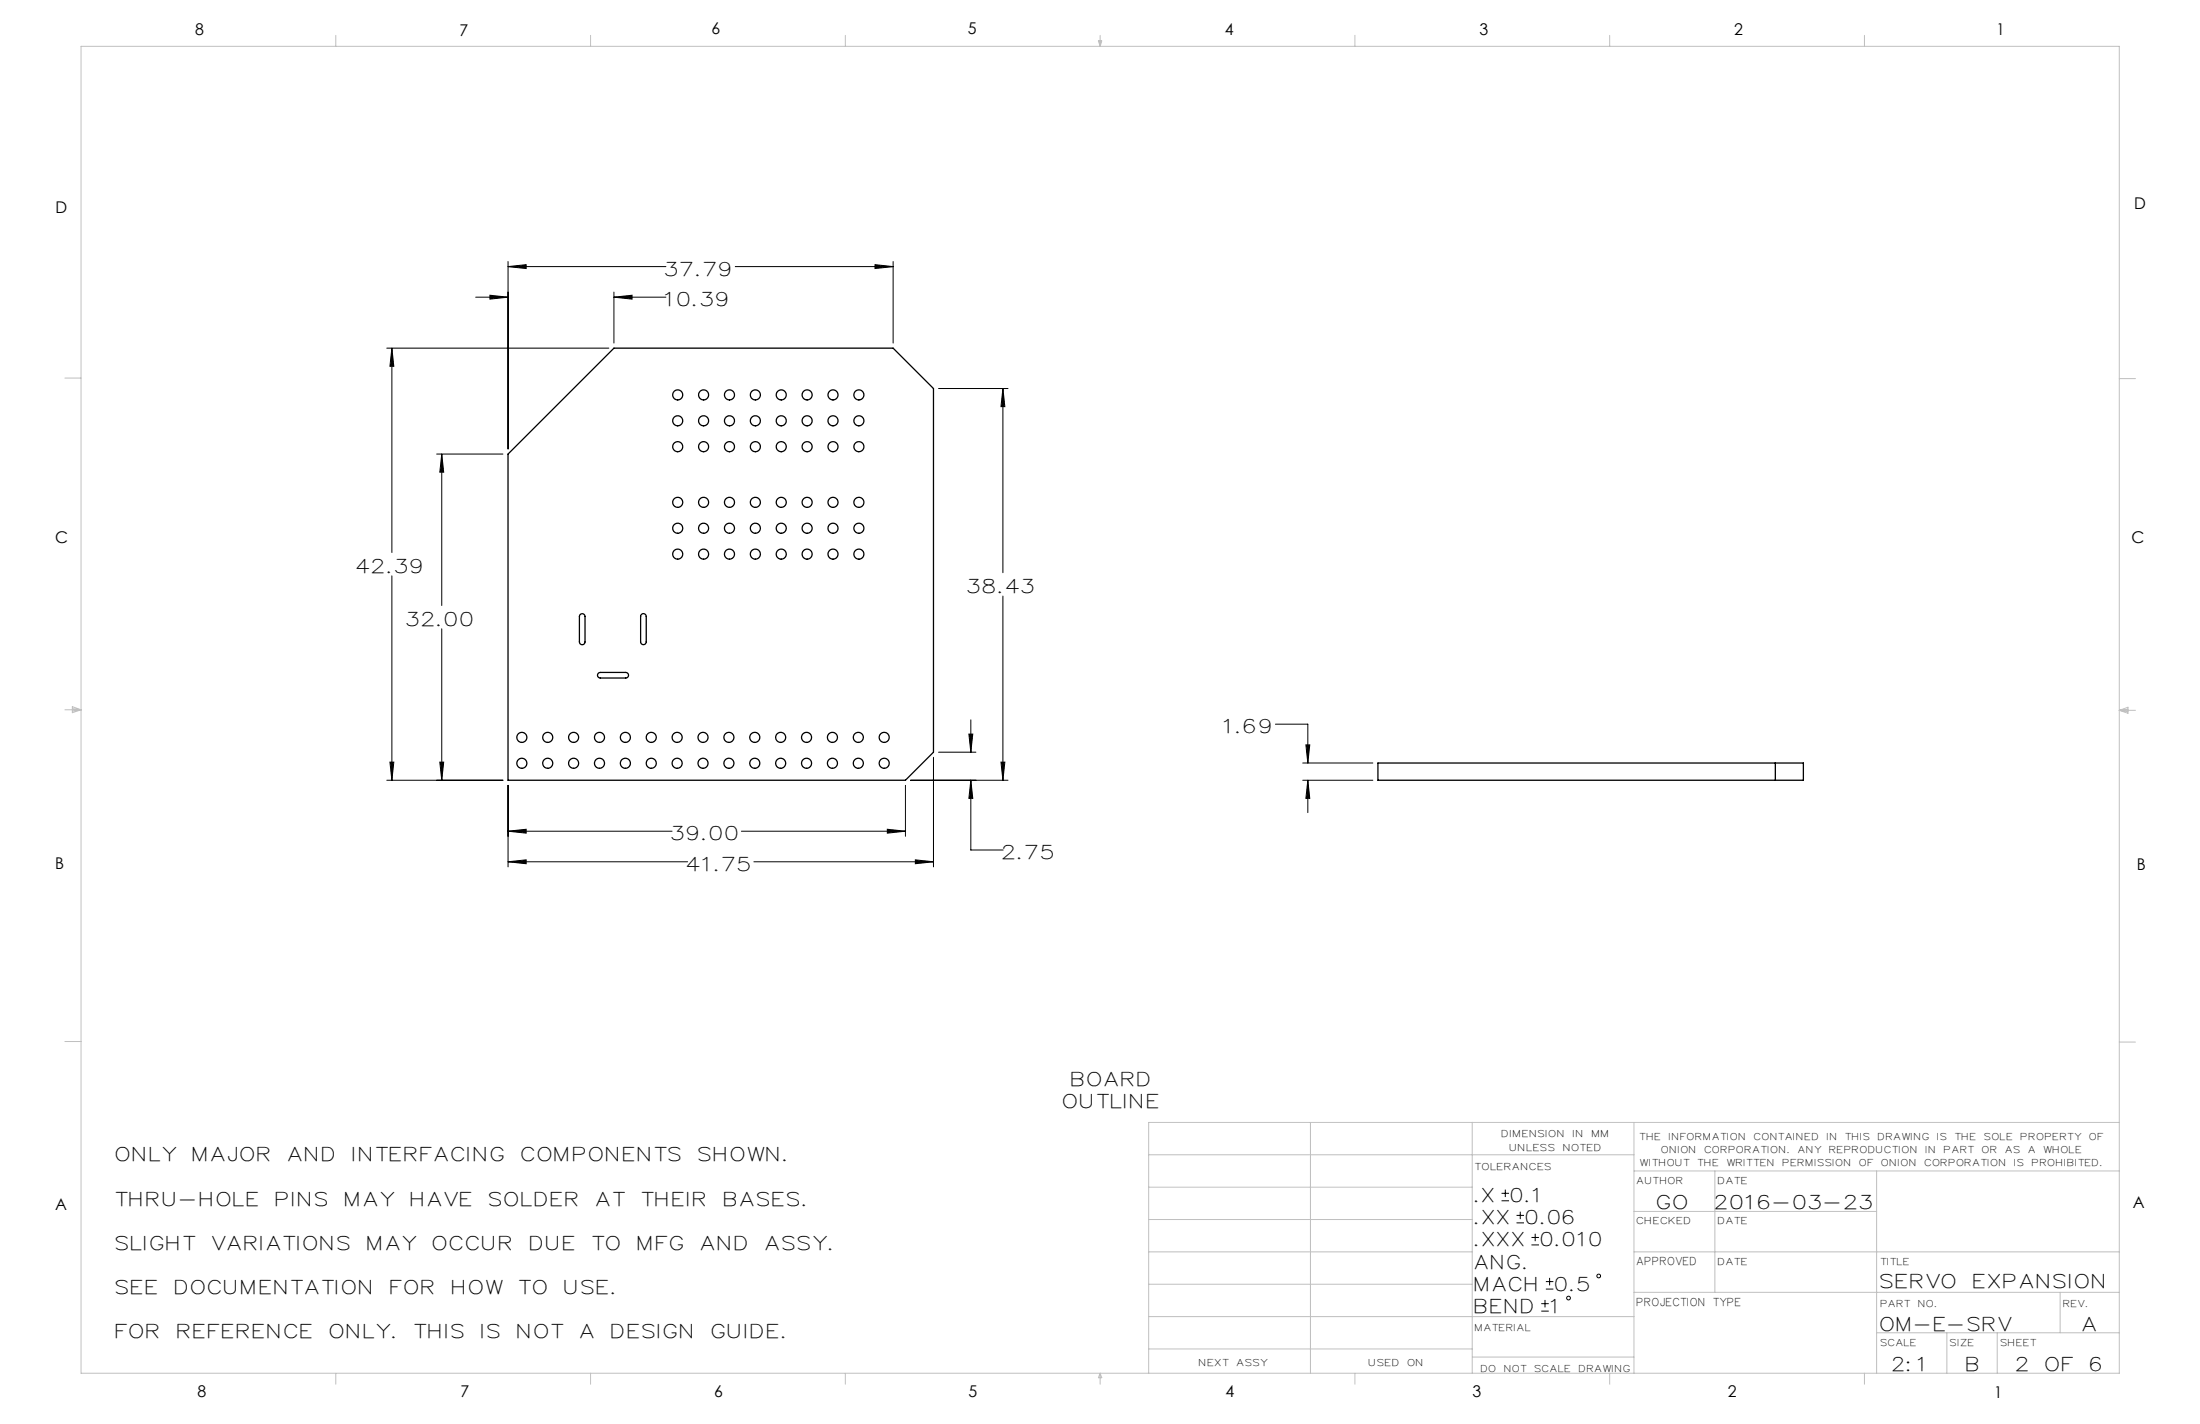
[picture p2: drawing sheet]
<svg xmlns="http://www.w3.org/2000/svg" width="432mm" height="279mm" viewBox="0 0 432 279" stroke-linecap="round" stroke-linejoin="round" font-family="sans-serif">
<g fill="none" stroke="#000" stroke-width=".2">
<path d="M93.4 58.3h6.3M96.2 57.9l3.5 .4-3.5 .4zM99.7 52.3l3.6-.4v.8zM99.7 51.3v36.8M99.7 52.3h31M120.5 58.3l3.6-.4v.8zM120.5 57.3v10M120.5 58.3h10.2M144.3 52.3h31M171.7 51.9l3.6 .4-3.6 .4zM175.3 51.3v16M75.9 68.3h43.6"/>
<path d="M76.9 68.3l.4 3.6h-.8zM76.9 68.3v40.1M184.2 76.2h13.6M196.8 76.2l.4 3.6h-.7zM196.8 76.2v36.2M85.7 89.1h13M86.7 89.1l.4 3.5h-.8zM86.7 89.1v29.7M76.9 113v40.1M196.8 117v36.1M86.7 123.4v29.7M75.9 153.1h22.8"/>
<path d="M76.5 149.5h.8l-.4 3.6zM86.3 149.5h.8l-.4 3.6zM99.7 154.1v16M177.7 154.1v10M178.7 153.1h19.1M183.2 148.6v21.5M184.2 147.6h7.3M190.2 144h.7l-.4 3.6zM190.5 153.1l.4 3.5h-.7zM190.5 153.1v13.7h6.4M190.5 141.2v6.4M196.5 149.5h.7l-.4 3.6z"/>
<path d="M250.3 142.1h6.4v7.6M255.7 153.1h13.8M255.7 149.7h13.8M256.3 146.2h.8l-.4 3.5zM256.7 153.1l.4 3.5h-.8zM256.7 153.1v6.3M99.7 169.1l3.6-.4v.8zM99.7 163.1l3.6-.4v.8zM99.7 169.1h35.3M99.7 163.1h32.2M145.5 163.1h32.2M148 169.1h35.2"/>
<path d="M174.2 162.7l3.5 .4-3.5 .4zM179.7 168.7l3.5 .4-3.5 .4zM294.7 235.6h1.5M294.7 234.1h1.5M295.4 233.4v1.5M297.7 239.9h1.4M297.7 238.5h1.4M298.4 237.7v1.5M300.6 244.3h1.5M300.6 242.8h1.5M301.3 242.1v1.4M302.5 257.3h1.5"/>
<path d="M302.5 255.8h1.5M303.2 255.1v1.4M303.4 252.9h1.5M303.4 251.5h1.5M304.1 250.7v1.5"/>
<circle cx="307.9" cy="254.7" r=".37"/>
<circle cx="313.8" cy="250.4" r=".37"/>
</g>
<g fill="none" stroke="#c0c0c0" stroke-width=".2">
<path d="M15.9 9.1h400.1v260.3h-400.1zM65.9 6.9v2.2M115.9 6.9v2.2M165.9 6.9v2.2M215.6 8h.6l-.3 1.1zM215.7 8l.2 1.1M215.9 6.9v2.2M216 8l-.1 1.1M265.9 6.9v2.2M315.9 6.9v2.2M365.9 6.9v2.2M12.7 74.2h3.2"/>
<path d="M416 74.3h3.1M12.7 139.3h3.2M14.2 139l1.7 .3M14.2 138.7l1.7 .6-1.7 .5zM15.9 139.3l-1.7 .2M416 139.4h3.1M416 139.4l1.7-.6v1.1zM416 139.4l1.7 .2M417.7 139.1l-1.7 .3M12.7 204.4h3.2M416 204.5h3.1M225.5 226.6h95.2"/>
<path d="M225.5 239.3h63.5M225.5 232.9h63.5M257.2 220.2v49.2M289 220.2v49.2M320.7 220.2v49.2M320.7 237.7h47.6M320.7 229.8h95.3M336.6 229.8v23.8M368.3 229.8v39.6M416 220.2h-190.5v49.2M225.5 258.3h95.2M225.5 245.6h63.5"/>
<path d="M225.5 252h63.5M320.7 253.6h95.3M320.7 245.6h95.3M404.3 253.6v7.9M65.9 269.4v2.2M115.9 269.4v2.2M165.9 269.4v2.2M215.9 269.4v2.2M215.9 269.4l.3 .9h-.6zM225.5 264.7h63.5M265.9 269.4v2.2M289 266.3h31.7"/>
<path d="M315.9 269.4v2.2M365.9 269.4v2.2M368.3 261.5h47.7M382.1 261.5v7.9M392 261.5v7.9"/>
</g>
<path d="M99.7 169.1l3.6-.4v.8zM179.7 168.7l3.5 .4-3.5 .4zM76.9 68.3l.4 3.6h-.8zM76.5 149.5h.8l-.4 3.6zM86.3 149.5h.8l-.4 3.6zM86.7 89.1l.4 3.5h-.8zM96.2 57.9l3.5 .4-3.5 .4zM120.5 58.3l3.6-.4v.8zM99.7 52.3l3.6-.4v.8zM171.7 51.9l3.6 .4-3.6 .4zM99.7 163.1l3.6-.4v.8zM174.2 162.7l3.5 .4-3.5 .4zM190.5 153.1l.4 3.5h-.7zM190.2 144h.7l-.4 3.6zM196.5 149.5h.7l-.4 3.6zM196.8 76.2l.4 3.6h-.7zM256.3 146.2h.8l-.4 3.5zM256.7 153.1l.4 3.5h-.8z" fill="#000"/>
<g fill="none" stroke="#000" stroke-width=".25">
<path d="M99.7 89.1l20.8-20.8h54.8l7.9 7.9v71.4l-5.5 5.5h-78zM113.9 120.6a.55 .55 0 0 1 .6-.2 .55 .55 0 0 1 .3 .6v5a.55 .55 0 0 1-.5 .5 .55 .55 0 0 1-.6-.5v-5zM117.4 132.1l.4-.2h5a.55 .55 0 0 1 .6 .6 .55 .55 0 0 1-.6 .5h-5a.55 .55 0 0 1-.5-.3 .55 .55 0 0 1 .1-.6zM125.9 120.6a.55 .55 0 0 1 .6-.2 .55 .55 0 0 1 .3 .5v5a.55 .55 0 0 1-.5 .6 .55 .55 0 0 1-.6-.6v-5zM270.5 149.7h83.5v3.4h-83.5zM348.5 149.7v3.4"/>
<circle cx="133" cy="77.5" r=".99"/>
<circle cx="138.1" cy="77.5" r=".99"/>
<circle cx="143.2" cy="77.5" r=".99"/>
<circle cx="148.3" cy="77.5" r=".99"/>
<circle cx="153.3" cy="77.5" r=".99"/>
<circle cx="158.4" cy="77.5" r=".99"/>
<circle cx="163.5" cy="77.5" r=".99"/>
<circle cx="168.6" cy="77.5" r=".99"/>
<circle cx="133" cy="82.6" r=".99"/>
<circle cx="133" cy="98.6" r=".99"/>
<circle cx="133" cy="87.6" r=".99"/>
<circle cx="138.1" cy="82.6" r=".99"/>
<circle cx="138.1" cy="98.6" r=".99"/>
<circle cx="138.1" cy="87.6" r=".99"/>
<circle cx="143.2" cy="87.6" r=".99"/>
<circle cx="143.2" cy="82.6" r=".99"/>
<circle cx="143.2" cy="98.6" r=".99"/>
<circle cx="148.3" cy="82.6" r=".99"/>
<circle cx="148.3" cy="98.6" r=".99"/>
<circle cx="148.3" cy="87.6" r=".99"/>
<circle cx="153.3" cy="82.6" r=".99"/>
<circle cx="153.3" cy="98.6" r=".99"/>
<circle cx="153.3" cy="87.6" r=".99"/>
<circle cx="158.4" cy="82.6" r=".99"/>
<circle cx="158.4" cy="98.6" r=".99"/>
<circle cx="158.4" cy="87.6" r=".99"/>
<circle cx="163.5" cy="82.6" r=".99"/>
<circle cx="163.5" cy="87.6" r=".99"/>
<circle cx="163.5" cy="98.6" r=".99"/>
<circle cx="168.6" cy="87.6" r=".99"/>
<circle cx="168.6" cy="82.6" r=".99"/>
<circle cx="168.6" cy="98.6" r=".99"/>
<circle cx="133" cy="108.7" r=".99"/>
<circle cx="133" cy="103.6" r=".99"/>
<circle cx="138.1" cy="103.6" r=".99"/>
<circle cx="138.1" cy="108.7" r=".99"/>
<circle cx="143.2" cy="108.7" r=".99"/>
<circle cx="143.2" cy="103.6" r=".99"/>
<circle cx="148.3" cy="103.6" r=".99"/>
<circle cx="148.3" cy="108.7" r=".99"/>
<circle cx="153.3" cy="103.6" r=".99"/>
<circle cx="153.3" cy="108.7" r=".99"/>
<circle cx="158.4" cy="108.7" r=".99"/>
<circle cx="158.4" cy="103.6" r=".99"/>
<circle cx="163.5" cy="108.7" r=".99"/>
<circle cx="163.5" cy="103.6" r=".99"/>
<circle cx="168.6" cy="108.7" r=".99"/>
<circle cx="168.6" cy="103.6" r=".99"/>
<circle cx="102.4" cy="144.7" r=".99"/>
<circle cx="102.4" cy="149.8" r=".99"/>
<circle cx="107.5" cy="149.8" r=".99"/>
<circle cx="107.5" cy="144.7" r=".99"/>
<circle cx="112.6" cy="149.8" r=".99"/>
<circle cx="112.6" cy="144.7" r=".99"/>
<circle cx="117.7" cy="144.7" r=".99"/>
<circle cx="117.7" cy="149.8" r=".99"/>
<circle cx="122.7" cy="149.8" r=".99"/>
<circle cx="122.7" cy="144.7" r=".99"/>
<circle cx="127.8" cy="144.7" r=".99"/>
<circle cx="127.8" cy="149.8" r=".99"/>
<circle cx="132.9" cy="149.8" r=".99"/>
<circle cx="132.9" cy="144.7" r=".99"/>
<circle cx="138" cy="144.7" r=".99"/>
<circle cx="138" cy="149.8" r=".99"/>
<circle cx="143.1" cy="144.7" r=".99"/>
<circle cx="143.1" cy="149.8" r=".99"/>
<circle cx="148.1" cy="149.8" r=".99"/>
<circle cx="148.1" cy="144.7" r=".99"/>
<circle cx="153.2" cy="144.7" r=".99"/>
<circle cx="153.2" cy="149.8" r=".99"/>
<circle cx="158.3" cy="144.7" r=".99"/>
<circle cx="158.3" cy="149.8" r=".99"/>
<circle cx="163.4" cy="144.7" r=".99"/>
<circle cx="163.4" cy="149.8" r=".99"/>
<circle cx="168.5" cy="149.8" r=".99"/>
<circle cx="168.5" cy="144.7" r=".99"/>
<circle cx="173.5" cy="149.8" r=".99"/>
<circle cx="173.5" cy="144.7" r=".99"/>
</g>
<g font-size="3.7">
<text x="130.7" y="54.1">37.79</text>
<text x="130.7" y="60.1">10.39</text>
<text x="70.1" y="112.5">42.39</text>
<text x="190" y="116.4">38.43</text>
<text x="79.9" y="122.9">32.00</text>
<text x="240.4" y="143.9">1.69</text>
<text x="131.9" y="164.9">39.00</text>
<text x="135" y="170.9">41.75</text>
<text x="196.9" y="168.6">2.75</text>
<text x="210.4" y="213.1">BOARD</text>
<text x="208.8" y="217.4">OUTLINE</text>
<text x="22.9" y="227.9">ONLY</text>
<text x="38" y="227.9">MAJOR</text>
<text x="56.7" y="227.9">AND</text>
<text x="69.4" y="227.9">INTERFACING</text>
<text x="102.5" y="227.9">COMPONENTS</text>
<text x="137.2" y="227.9">SHOWN.</text>
<text x="22.9" y="236.5">THRU-HOLE</text>
<text x="54.3" y="236.5">PINS</text>
<text x="67.9" y="236.5">MAY</text>
<text x="80.7" y="236.5">HAVE</text>
<text x="96.2" y="236.5">SOLDER</text>
<text x="117.2" y="236.5">AT</text>
<text x="126.1" y="236.5">THEIR</text>
<text x="142.2" y="236.5">BASES.</text>
<text x="289.6" y="235.9">.X</text>
<text x="296.7" y="235.9">0.1</text>
<text x="325.4" y="237.1">GO</text>
<text x="336.7" y="237.1">2016-03-23</text>
<text x="22.9" y="245.2">SLIGHT</text>
<text x="41.7" y="245.2">VARIATIONS</text>
<text x="72.3" y="245.2">MAY</text>
<text x="85.1" y="245.2">OCCUR</text>
<text x="104.2" y="245.2">DUE</text>
<text x="116.4" y="245.2">TO</text>
<text x="125.3" y="245.2">MFG</text>
<text x="137.7" y="245.2">AND</text>
<text x="150.4" y="245.2">ASSY.</text>
<text x="289.6" y="244.6">.XXX</text>
<text x="289.6" y="240.2">.XX</text>
<text x="299.6" y="240.2">0.06</text>
<text x="302.6" y="244.6">0.010</text>
<text x="289.6" y="248.9">ANG.</text>
<text x="22.9" y="253.9">SEE</text>
<text x="34.5" y="253.9">DOCUMENTATION</text>
<text x="76.8" y="253.9">FOR</text>
<text x="88.9" y="253.9">HOW</text>
<text x="102" y="253.9">TO</text>
<text x="110.9" y="253.9">USE.</text>
<text x="289.6" y="257.6">BEND</text>
<text x="289.6" y="253.2">MACH</text>
<text x="304.5" y="257.6">1</text>
<text x="305.4" y="253.2">0.5</text>
<text x="369.2" y="252.8">SERVO</text>
<text x="387.5" y="252.8">EXPANSION</text>
<text x="22.9" y="262.5">FOR</text>
<text x="35" y="262.5">REFERENCE</text>
<text x="64.9" y="262.5">ONLY.</text>
<text x="81.5" y="262.5">THIS</text>
<text x="94.6" y="262.5">IS</text>
<text x="101.7" y="262.5">NOT</text>
<text x="114" y="262.5">A</text>
<text x="120.2" y="262.5">DESIGN</text>
<text x="139.8" y="262.5">GUIDE.</text>
<text x="369.2" y="261.2">OM-E-SRV</text>
<text x="408.9" y="261.2">A</text>
<text x="371.6" y="269.1">2:1</text>
<text x="386.1" y="269.1">B</text>
<text x="395.9" y="269.1">2</text>
<text x="401.6" y="269.1">OF</text>
<text x="410.4" y="269.1">6</text>
</g>
<g font-size="3.2">
<text x="38.3" y="6.9">8</text>
<text x="90.2" y="7">7</text>
<text x="139.7" y="6.8">6</text>
<text x="190" y="6.8">5</text>
<text x="240.4" y="6.8">4</text>
<text x="290.4" y="6.9">3</text>
<text x="340.4" y="6.8">2</text>
<text x="391.9" y="6.9">1</text>
<text x="10.9" y="41.8">D</text>
<text x="418.9" y="41">D</text>
<text x="10.9" y="106.5">C</text>
<text x="418.4" y="106.6">C</text>
<text x="10.8" y="170.4">B</text>
<text x="419.4" y="170.8">B</text>
<text x="10.8" y="237.4">A</text>
<text x="418.6" y="237">A</text>
<text x="38.8" y="274.1">8</text>
<text x="90.4" y="274.1">7</text>
<text x="140.2" y="274.1">6</text>
<text x="190.1" y="274.1">5</text>
<text x="240.5" y="274.1">4</text>
<text x="289" y="274.1">3</text>
<text x="339.1" y="274.1">2</text>
<text x="391.4" y="274.4">1</text>
</g>
<g font-size="2.1">
<text x="321.3" y="248.2">APPROVED</text>
<text x="321.3" y="256.3">PROJECTION TYPE</text>
</g>
<g font-size="1.8">
<text x="294.9" y="223.2">DIMENSION</text>
<text x="296.4" y="225.8">UNLESS</text>
<text x="306.9" y="225.8">NOTED</text>
<text x="308.8" y="223.2">IN</text>
<text x="312.5" y="223.2">MM</text>
<text x="321.9" y="223.6">THE</text>
<text x="326.2" y="226.2">ONION</text>
<text x="327.7" y="223.6">INFORMATION</text>
<text x="334.7" y="226.2">CORPORATION.</text>
<text x="344.4" y="223.6">CONTAINED</text>
<text x="353" y="226.2">ANY</text>
<text x="358.7" y="223.6">IN</text>
<text x="359.1" y="226.2">REPRODUCTION</text>
<text x="362.3" y="223.6">THIS</text>
<text x="368.7" y="223.6">DRAWING</text>
<text x="378.1" y="226.2">IN</text>
<text x="380.4" y="223.6">IS</text>
<text x="381.7" y="226.2">PART</text>
<text x="383.8" y="223.6">THE</text>
<text x="389.1" y="226.2">OR</text>
<text x="389.6" y="223.6">SOLE</text>
<text x="393.7" y="226.2">AS</text>
<text x="396.7" y="223.6">PROPERTY</text>
<text x="398.2" y="226.2">A</text>
<text x="401.2" y="226.2">WHOLE</text>
<text x="410.2" y="223.6">OF</text>
<text x="289.6" y="229.5">TOLERANCES</text>
<text x="321.3" y="232.2">AUTHOR</text>
<text x="322" y="228.8">WITHOUT</text>
<text x="333.3" y="228.8">THE</text>
<text x="337.3" y="232.2">DATE</text>
<text x="339" y="228.8">WRITTEN</text>
<text x="350" y="228.8">PERMISSION</text>
<text x="365" y="228.8">OF</text>
<text x="369.4" y="228.8">ONION</text>
<text x="377.9" y="228.8">CORPORATION</text>
<text x="395.5" y="228.8">IS</text>
<text x="398.9" y="228.8">PROHIBITED.</text>
<text x="321.3" y="240.1">CHECKED</text>
<text x="337.3" y="240.1">DATE</text>
<text x="337.3" y="248.2">DATE</text>
<text x="369.2" y="248.2">TITLE</text>
<text x="369.2" y="256.4">PART</text>
<text x="376.6" y="256.4">NO.</text>
<text x="405.1" y="256.4">REV.</text>
<text x="289.6" y="261.1">MATERIAL</text>
<text x="235.4" y="268">NEXT</text>
<text x="242.8" y="268">ASSY</text>
<text x="268.8" y="268">USED</text>
<text x="276.4" y="268">ON</text>
<text x="290.8" y="269.1">DO</text>
<text x="295.3" y="269.1">NOT</text>
<text x="301.3" y="269.1">SCALE</text>
<text x="310" y="269.1">DRAWING</text>
<text x="369.2" y="264">SCALE</text>
<text x="382.8" y="264">SIZE</text>
<text x="392.8" y="264">SHEET</text>
</g>
</svg>
